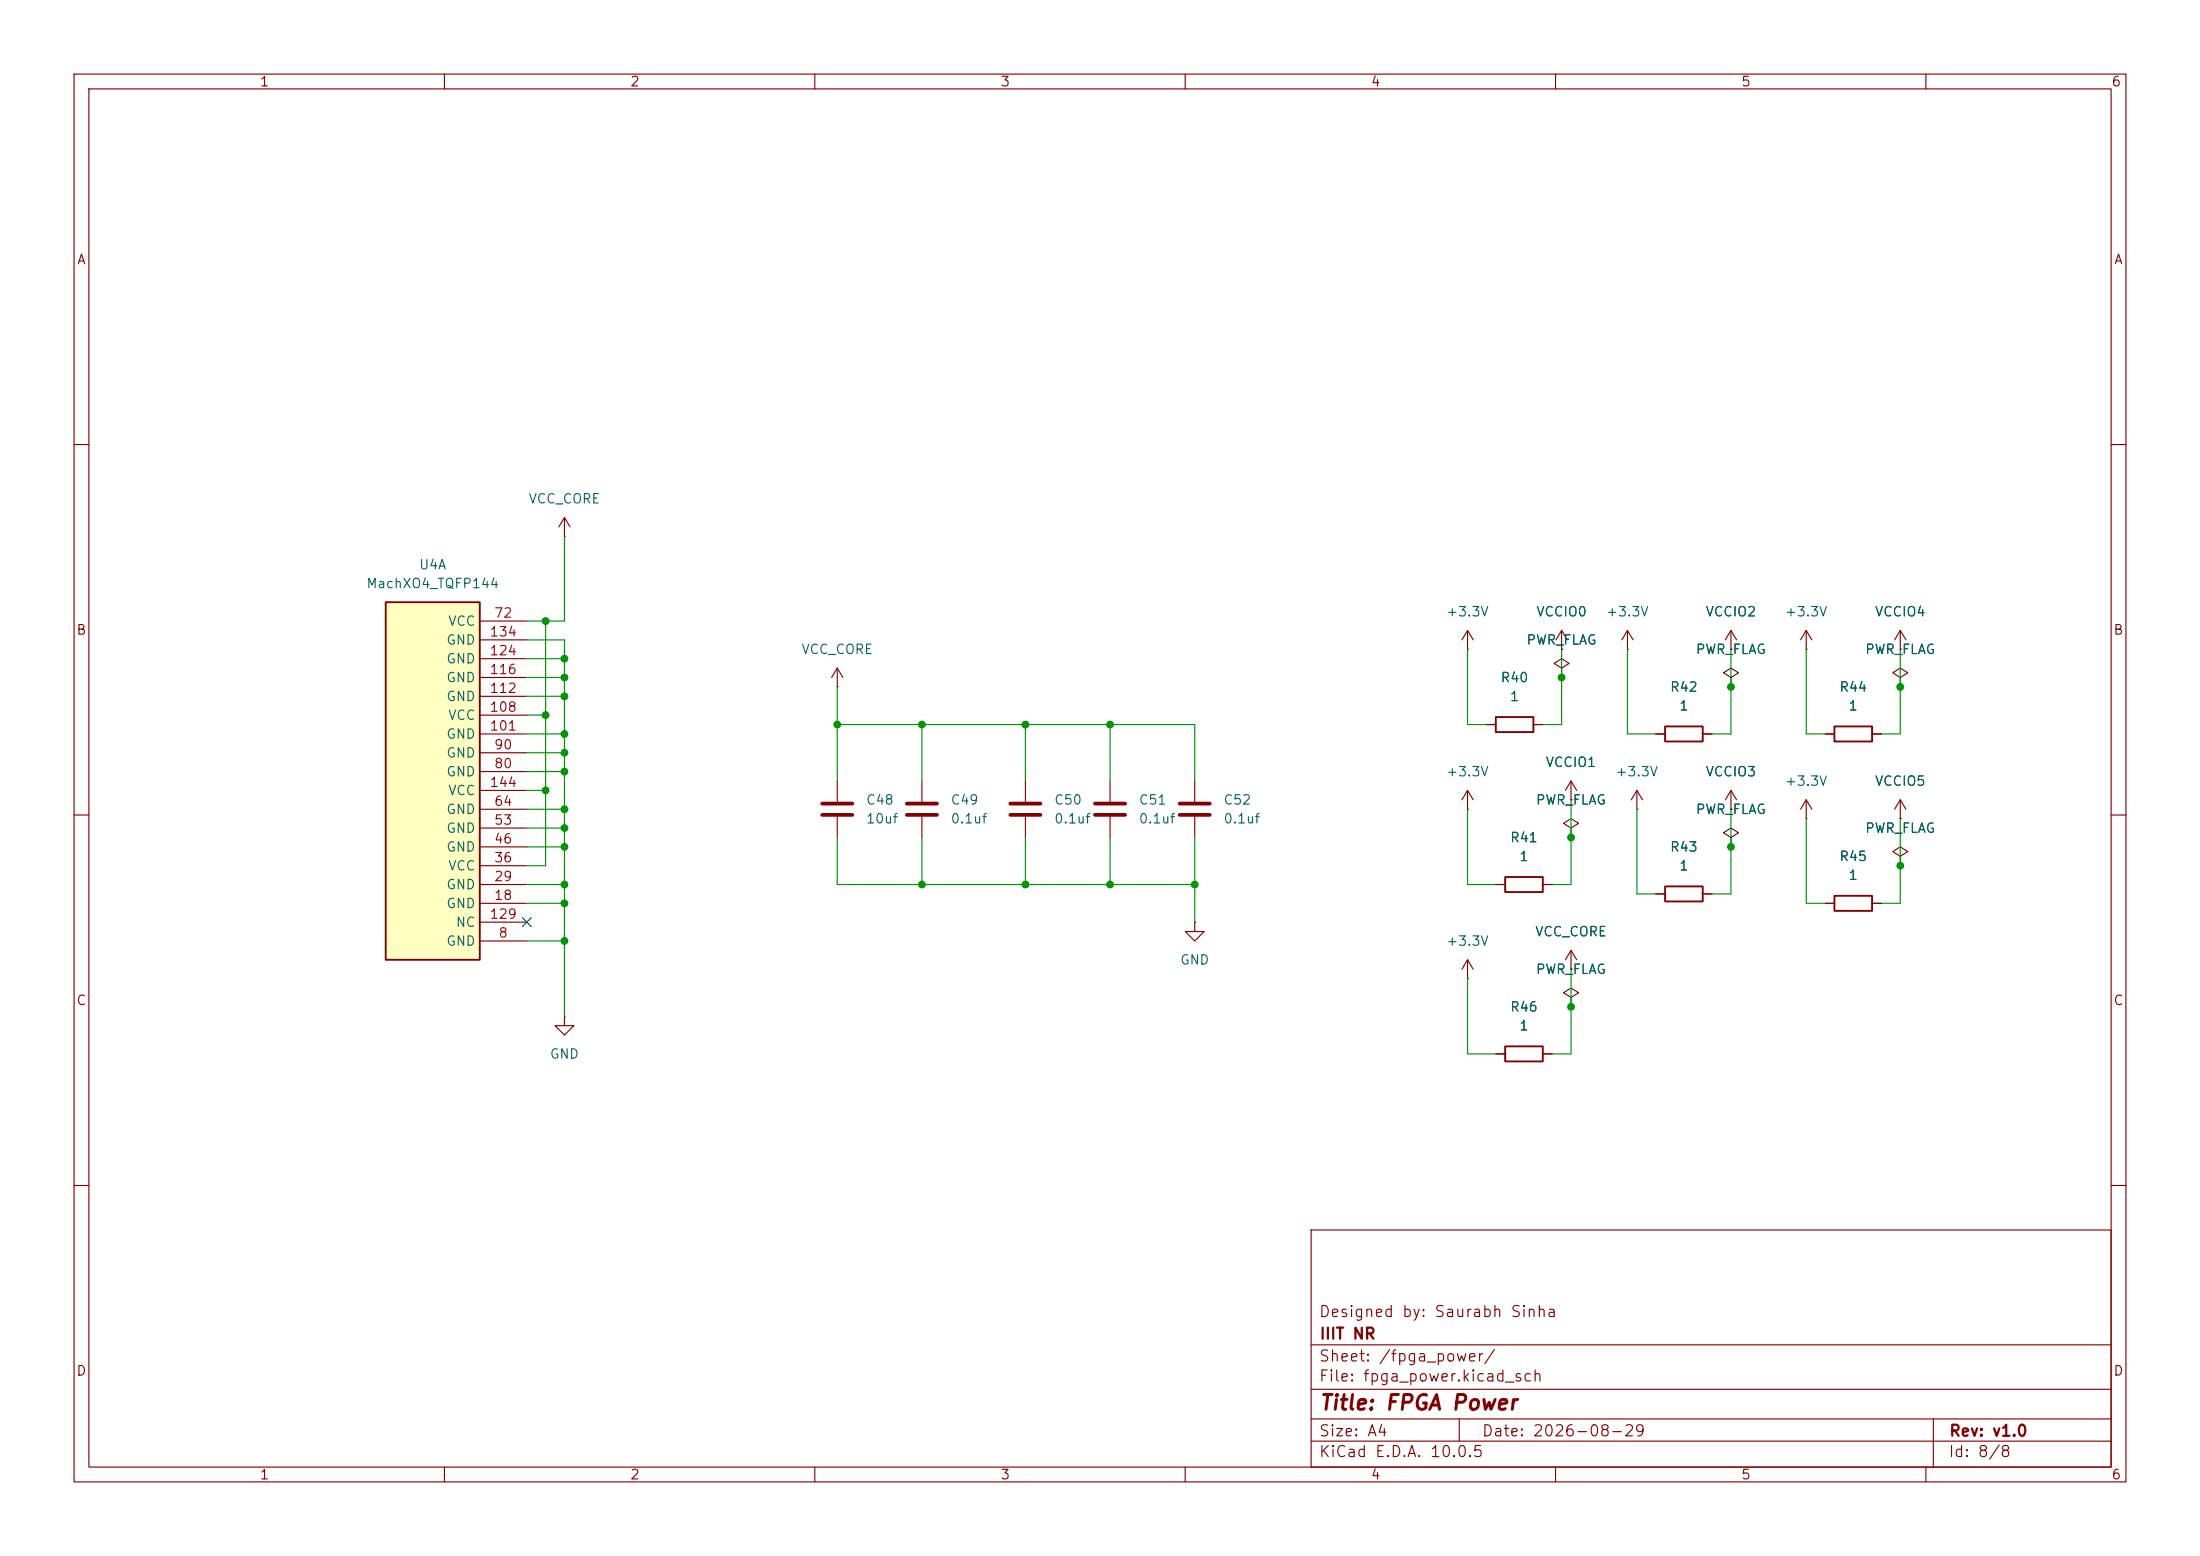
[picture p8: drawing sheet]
<svg xmlns="http://www.w3.org/2000/svg" width="297mm" height="210mm" viewBox="0 0 297 210" stroke-linecap="round" stroke-linejoin="round" font-family="sans-serif">
<g fill="none" stroke="#840000" stroke-width=".15">
<path d="M10 10h277v190h-277zM12 12h273v186h-273zM60 10v2M110 10v2M160 10v2M210 10v2M260 10v2M10 60h2M76.2 72.4h.1M76.2 69.9l-.8 1.2M76.2 69.9l.8 1.2M76.2 69.9v2.5"/>
<path d="M285 60h2M113 92.7h.1M113 90.2v2.5M113 90.2l-.7 1.2M113 90.2l.8 1.2M223.5 99.1h1.3M229.9 99.1h1.2M233.7 87.6h.1M233.7 91.4l1-.6-1-.6-1 .6 1 .6v1.3M233.7 92.7h.1M233.7 85.1l-.8 1.3M233.7 85.1l.7 1.3"/>
<path d="M233.7 85.1v2.5M243.8 87.6h.1M243.8 85.1l-.7 1.3M243.8 85.1l.8 1.3M243.8 85.1v2.5M246.4 99.1h1.2M252.7 99.1h1.3M256.5 91.4l1.1-.6-1.1-.6-1 .6 1 .6v1.3M256.5 92.7h.1M256.5 87.6h.1M256.5 85.1v2.5M256.5 85.1l-.7 1.3"/>
<path d="M256.5 85.1l.8 1.3M10 110h2M113 105.4v2.8M113 110.2v2.8M233.7 109.2h.1M233.7 113l1-.6-1-.6-1 .6 1 .6v1.3M233.7 114.3h.1M233.7 106.7v2.5M233.7 106.7l-.8 1.3M233.7 106.7l.7 1.3M243.8 110.5h.1M243.8 108v2.5"/>
<path d="M243.8 108l-.7 1.2M243.8 108l.8 1.2M256.5 110.5h.1M256.5 115.6l1.1-.7-1.1-.6-1 .6 1 .7v1.2M256.5 116.8h.1M256.5 108l-.7 1.2M256.5 108l.8 1.2M256.5 108v2.5M285 110h2M76.2 137.2v1.2h1.3l-1.3 1.3-1.3-1.3h1.3M76.2 137.2h.1M223.5 120.7h1.3"/>
<path d="M229.9 120.7h1.2M246.4 121.9h1.2M252.7 121.9h1.3M10 160h2M177 166h108v32h-108zM285 160h2M60 198v2M110 198v2M160 198v2M177 194.5h108M177 191.5h108M177 187.5h108"/>
<path d="M177 181.5h108M197 191.5v3M210 198v2M260 198v2M261 191.5v6.5"/>
</g>
<path d="M111 108.5h4.1M111 110h4.1" fill="none" stroke="#840000" stroke-width=".51"/>
<path d="M224.8 98h5.1v2.1h-5.1zM247.6 98h5.1v2.1h-5.1zM224.8 119.6h5.1v2.1h-5.1zM247.6 120.9h5.1v2h-5.1z" fill="none" stroke="#840000" stroke-width=".25"/>
<path d="M52.1 81.3h12.7v48.2h-12.7z" fill="#ffffc2"/>
<path d="M52.1 81.3h12.7v48.2h-12.7zM201.9 96.8h5.1v2h-5.1zM203.2 118.4h5.1v2h-5.1zM203.2 141.2h5.1v2.1h-5.1z" fill="none" stroke="#840000" stroke-width=".25"/>
<g fill="none" stroke="#840000" stroke-width=".15">
<path d="M64.8 83.8h6.3M64.8 99.1h6.3M64.8 96.5h6.3M64.8 94h6.3M64.8 91.4h6.3M64.8 88.9h6.3M64.8 86.4h6.3M198.1 87.6h.1M198.1 85.1l-.7 1.3M198.1 85.1l.8 1.3M198.1 85.1v2.5M200.7 97.8h1.2"/>
<path d="M207 97.8h1.3M210.8 90.2l1-.7-1-.6-1 .6 1 .7v1.2M210.8 91.4h.1M210.8 87.6h.1M210.8 85.1l-.7 1.3M210.8 85.1l.8 1.3M210.8 85.1v2.5M219.7 87.6h.1M219.7 85.1l-.8 1.3M219.7 85.1l.8 1.3M219.7 85.1v2.5M223.5 99.1h1.3"/>
<path d="M229.9 99.1h1.2M233.7 87.6h.1M233.7 92.7h.1M246.4 99.1h1.2M252.7 99.1h1.3M256.5 87.6h.1M256.5 92.7h.1M64.8 119.4h6.3M64.8 116.8h6.3M64.8 114.3h6.3M64.8 111.8h6.3M64.8 109.2h6.3"/>
<path d="M64.8 104.1h6.3M64.8 101.6h6.3M64.8 106.7h6.3M124.5 105.4v2.8M124.5 110.2v2.8M138.4 105.4v2.8M138.4 110.2v2.8M149.9 105.4v2.8M149.9 110.2v2.8M161.3 105.4v2.8M161.3 110.2v2.8M198.1 109.2h.1"/>
<path d="M198.1 106.7v2.5M198.1 106.7l-.7 1.3M198.1 106.7l.8 1.3M201.9 119.4h1.3M208.3 119.4h1.2M212.1 111.8l1-.7-1-.6-1 .6 1 .7v1.2M212.1 113h.1M212.1 108h.1M212.1 105.4v2.6M212.1 105.4l-.8 1.3M212.1 105.4l.8 1.3M221 109.2h.1"/>
<path d="M221 106.7l-.8 1.3M221 106.7l.7 1.3M221 106.7v2.5M233.7 109.2h.1M233.7 114.3h.1M256.5 110.5h.1M256.5 116.8h.1M64.8 127h6.3M64.8 121.9h6.3M64.8 124.5h6.3M161.3 124.5v1.2h1.3l-1.3 1.3-1.3-1.3h1.3M161.3 124.5h.1"/>
<path d="M198.1 132.1h.1M198.1 129.5v2.6M198.1 129.5l-.7 1.3M198.1 129.5l.8 1.3M212.1 130.8h.1M212.1 134.6l1-.6-1-.6-1 .6 1 .6v1.3M212.1 135.9h.1M212.1 128.3l-.8 1.2M212.1 128.3l.8 1.2M212.1 128.3v2.5M223.5 120.7h1.3M229.9 120.7h1.2"/>
<path d="M246.4 121.9h1.2M252.7 121.9h1.3M201.9 142.2h1.3M208.3 142.2h1.2"/>
</g>
<path d="M122.4 108.5h4.1M122.4 110h4.1M136.4 108.5h4.1M136.4 110h4.1M147.8 108.5h4.1M147.8 110h4.1M159.3 108.5h4M159.3 110h4" fill="none" stroke="#840000" stroke-width=".51"/>
<g fill="none" stroke="#009600" stroke-width=".15">
<path d="M76.2 72.4v11.4h-5.1M71.1 99.1h5.1M71.1 94h5.1M71.1 86.4h5.1v50.8M71.1 96.5h2.6M71.1 91.4h5.1M71.1 88.9h5.1M73.7 83.8v33h-2.6M113 92.7v12.7M113 97.8h48.3v7.6M124.5 97.8v7.6M138.4 97.8v7.6"/>
<path d="M149.9 97.8v7.6M198.1 87.6v10.2h2.6M210.8 87.6v10.2h-2.5M219.7 87.6v11.5h3.8M233.7 87.6v11.5h-2.6M243.8 87.6v11.5h2.6M256.5 87.6v11.5h-2.5M71.1 106.7h2.6M71.1 109.2h5.1M71.1 101.6h5.1M71.1 104.1h5.1M71.1 119.4h5.1"/>
<path d="M71.1 111.8h5.1M71.1 114.3h5.1M113 113v6.4h48.3M124.5 113v6.4M138.4 113v6.4M149.9 113v6.4M161.3 113v11.5M198.1 109.2v10.2h3.8M212.1 108v11.4h-2.6M221 109.2v11.5h2.5M233.7 109.2v11.5h-2.6M243.8 110.5v11.4h2.6"/>
<path d="M256.5 110.5v11.4h-2.5M71.1 121.9h5.1M71.1 127h5.1M198.1 132.1v10.1h3.8M212.1 130.8v11.4h-2.6"/>
</g>
<path d="M70.5 123.9l1.2 1.2M71.7 123.9l-1.2 1.2" fill="none" stroke="#000084" stroke-width=".15"/>
<g fill="#009600" stroke="#009600" stroke-width=".14">
<circle cx="124.5" cy="119.4" r=".46"/>
<circle cx="76.2" cy="111.8" r=".46"/>
<circle cx="76.2" cy="114.3" r=".46"/>
<circle cx="76.2" cy="119.4" r=".46"/>
<circle cx="76.2" cy="121.9" r=".46"/>
<circle cx="124.5" cy="97.8" r=".46"/>
<circle cx="113" cy="97.8" r=".46"/>
<circle cx="233.7" cy="92.7" r=".46"/>
<circle cx="256.5" cy="116.8" r=".46"/>
<circle cx="233.7" cy="114.3" r=".46"/>
<circle cx="256.5" cy="92.7" r=".46"/>
<circle cx="76.2" cy="94" r=".46"/>
<circle cx="73.7" cy="96.5" r=".46"/>
<circle cx="76.2" cy="91.4" r=".46"/>
<circle cx="76.2" cy="101.6" r=".46"/>
<circle cx="76.2" cy="104.1" r=".46"/>
<circle cx="76.2" cy="99.1" r=".46"/>
<circle cx="76.2" cy="109.2" r=".46"/>
<circle cx="73.7" cy="106.7" r=".46"/>
<circle cx="73.7" cy="83.8" r=".46"/>
<circle cx="76.2" cy="88.9" r=".46"/>
<circle cx="76.2" cy="127" r=".46"/>
<circle cx="149.9" cy="97.8" r=".46"/>
<circle cx="138.4" cy="119.4" r=".46"/>
<circle cx="212.1" cy="113" r=".46"/>
<circle cx="161.3" cy="119.4" r=".46"/>
<circle cx="149.9" cy="119.4" r=".46"/>
<circle cx="138.4" cy="97.8" r=".46"/>
<circle cx="210.8" cy="91.4" r=".46"/>
<circle cx="212.1" cy="135.9" r=".46"/>
</g>
<text font-size="2" fill="#840000" x="178" y="190.8">Title: FPGA Power</text>
<g font-size="1.5" fill="#840000">
<text x="178" y="178.1">Designed by: Saurabh Sinha</text>
<text x="178" y="184.1">Sheet: /fpga_power/</text>
<text x="178" y="181.1">IIIT NR</text>
<text x="178" y="186.8">File: fpga_power.kicad_sch</text>
<text x="178" y="197">KiCad E.D.A. 10.0.5</text>
<text x="178" y="194.2">Size: A4</text>
<text x="200" y="194.2">Date: 2026-08-29</text>
<text x="263" y="197">Id: 8/8</text>
<text x="263" y="194.2">Rev: v1.0</text>
</g>
<g font-size="1.3" fill="#840000">
<text x="35" y="12">1</text>
<text x="85" y="12">2</text>
<text x="135" y="12">3</text>
<text x="185" y="12">4</text>
<text x="235" y="12">5</text>
<text x="285" y="12">6</text>
<text x="10.3" y="36">A</text>
<text x="285.3" y="36">A</text>
<text x="10.2" y="86">B</text>
<text x="285.2" y="86">B</text>
<text x="10.2" y="136">C</text>
<text x="285.2" y="136">C</text>
<text x="10.2" y="186">D</text>
<text x="285.2" y="186">D</text>
<text x="35" y="200">1</text>
<text x="85" y="200">2</text>
<text x="135" y="200">3</text>
<text x="185" y="200">4</text>
<text x="235" y="200">5</text>
<text x="285" y="200">6</text>
</g>
<g font-size="1.3" fill="#006464">
<text x="71.3" y="68.3">VCC_CORE</text>
<text x="56.5" y="77.2">U4A</text>
<text x="49.4" y="79.7">MachXO4_TQFP144</text>
<text x="195.2" y="83.5">+3.3V</text>
<text x="207.3" y="83.5">VCCIO0</text>
<text x="216.7" y="83.5">+3.3V</text>
<text x="230.2" y="83.5">VCCIO2</text>
<text x="240.9" y="83.5">+3.3V</text>
<text x="253" y="83.5">VCCIO4</text>
<text x="60.2" y="89.9">GND</text>
<text x="60.2" y="87.3">GND</text>
<text x="60.4" y="84.8">VCC</text>
<text x="108.1" y="88.6">VCC_CORE</text>
<text x="206" y="87.3">PWR_FLAG</text>
<text x="228.8" y="88.6">PWR_FLAG</text>
<text x="251.7" y="88.6">PWR_FLAG</text>
<text x="60.2" y="94.9">GND</text>
<text x="60.2" y="92.4">GND</text>
<text x="202.5" y="92.4">R40</text>
<text x="203.7" y="94.9">1</text>
<text x="225.4" y="93.7">R42</text>
<text x="248.2" y="93.7">R44</text>
<text x="60.2" y="100">GND</text>
<text x="60.4" y="97.5">VCC</text>
<text x="226.6" y="96.2">1</text>
<text x="249.5" y="96.2">1</text>
<text x="60.2" y="105.1">GND</text>
<text x="60.2" y="102.6">GND</text>
<text x="60.4" y="107.6">VCC</text>
<text x="195.2" y="105.1">+3.3V</text>
<text x="208.6" y="103.8">VCCIO1</text>
<text x="218" y="105.1">+3.3V</text>
<text x="230.2" y="105.1">VCCIO3</text>
<text x="240.9" y="106.4">+3.3V</text>
<text x="253" y="106.4">VCCIO5</text>
<text x="60.2" y="112.7">GND</text>
<text x="60.2" y="110.2">GND</text>
<text x="116.8" y="108.9">C48</text>
<text x="116.8" y="111.5">10uf</text>
<text x="128.3" y="108.9">C49</text>
<text x="128.3" y="111.5">0.1uf</text>
<text x="142.2" y="108.9">C50</text>
<text x="142.2" y="111.5">0.1uf</text>
<text x="153.7" y="108.9">C51</text>
<text x="153.7" y="111.5">0.1uf</text>
<text x="165.1" y="108.9">C52</text>
<text x="165.1" y="111.5">0.1uf</text>
<text x="203.8" y="114">R41</text>
<text x="207.2" y="108.9">PWR_FLAG</text>
<text x="228.8" y="110.2">PWR_FLAG</text>
<text x="251.7" y="112.7">PWR_FLAG</text>
<text x="60.2" y="115.3">GND</text>
<text x="60.4" y="117.8">VCC</text>
<text x="205" y="116.5">1</text>
<text x="225.4" y="115.3">R43</text>
<text x="226.6" y="117.8">1</text>
<text x="248.2" y="116.5">R45</text>
<text x="249.5" y="119.1">1</text>
<text x="60.2" y="122.9">GND</text>
<text x="60.2" y="120.3">GND</text>
<text x="61.4" y="125.4">NC</text>
<text x="60.2" y="128">GND</text>
<text x="159.2" y="130.5">GND</text>
<text x="195.2" y="128">+3.3V</text>
<text x="207.2" y="126.7">VCC_CORE</text>
<text x="207.2" y="131.8">PWR_FLAG</text>
<text x="203.8" y="136.9">R46</text>
<text x="74.1" y="143.2">GND</text>
<text x="205" y="139.4">1</text>
</g>
<g font-size="1.3" fill="#a90000">
<text x="66.6" y="83.7">72</text>
<text x="66" y="88.8">124</text>
<text x="66" y="86.2">134</text>
<text x="66" y="93.8">112</text>
<text x="66" y="91.3">116</text>
<text x="66" y="98.9">101</text>
<text x="66" y="96.4">108</text>
<text x="66.6" y="101.5">90</text>
<text x="66" y="106.5">144</text>
<text x="66.6" y="104">80</text>
<text x="66.6" y="111.6">53</text>
<text x="66.6" y="109.1">64</text>
<text x="66.6" y="119.2">29</text>
<text x="66.6" y="116.7">36</text>
<text x="66.6" y="114.2">46</text>
<text x="66" y="124.3">129</text>
<text x="66.6" y="121.8">18</text>
<text x="67.2" y="126.9">8</text>
</g>
</svg>
